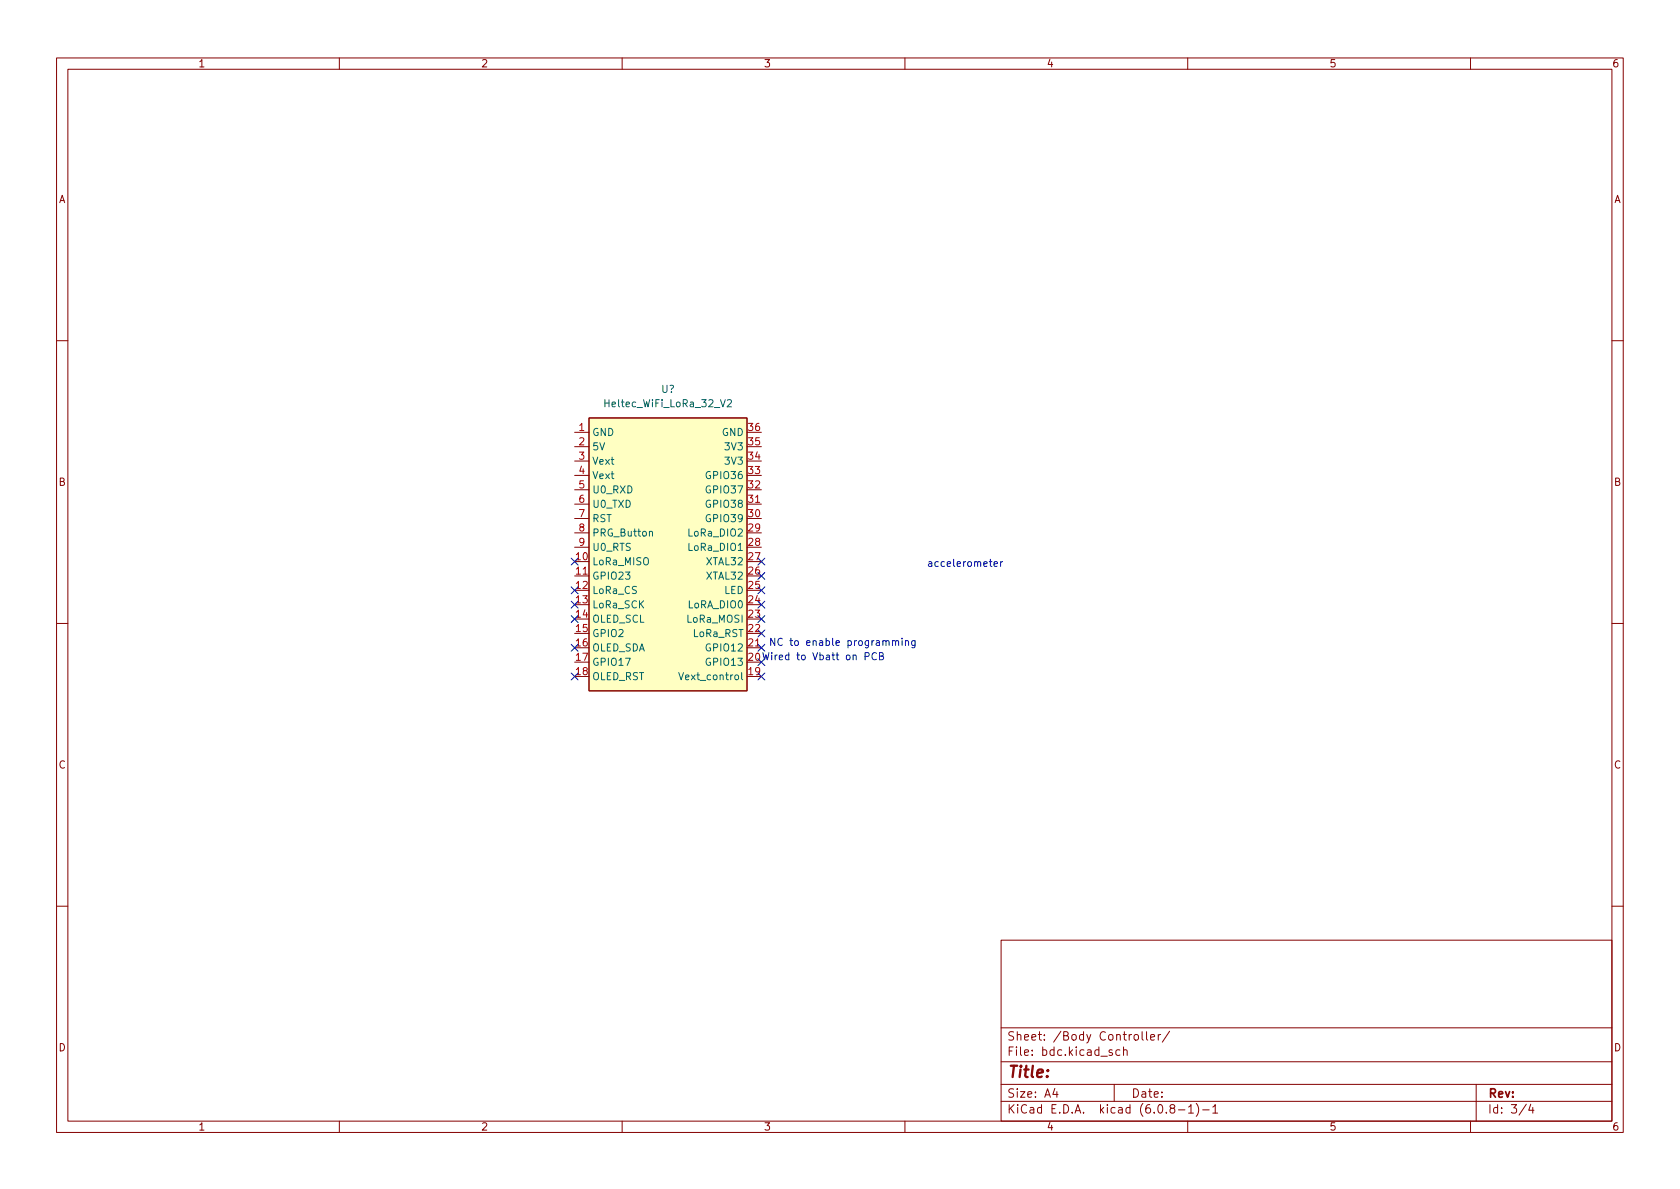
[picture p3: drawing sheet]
<svg xmlns="http://www.w3.org/2000/svg" width="297mm" height="210mm" viewBox="0 0 297 210" stroke-linecap="round" stroke-linejoin="round" font-family="sans-serif">
<g fill="none" stroke="#840000" stroke-width=".18">
<path d="M10 10.2h277v190.1h-277zM12 12.2h273v186.1h-273zM60 10.2v2M110 10.2v2M160 10.2v2M210 10.2v2M260 10.2v2M10 60.2h2M101.6 76.4h2.5M101.6 79h2.5M104.1 73.9h28v48.3h-28zM285 60.2h2"/>
<path d="M101.6 81.5h2.5M101.6 89.1h2.5M101.6 84.1h2.5M101.6 86.6h2.5M101.6 91.7h2.5M101.6 94.2h2.5M101.6 96.8h2.5M132.1 89.1h2.5M10 110.2h2M101.6 101.8h2.5M132.1 114.5h2.5M285 110.2h2"/>
<path d="M10 160.2h2M177 166.3h108v32h-108zM285 160.2h2M60 198.3v2M110 198.3v2M160 198.3v2M177 194.8h108M177 191.8h108M177 187.8h108M177 181.8h108M186.5 192.5l-.4 1h1M186.9 193v1"/>
<path d="M196.6 185.7l-.3-.1-.2 .2v.3l.5 .1v.4h-.5M197 191.8v3M198 185.7l-.4-.1-.3 .3v.4l.1 .3h.6M198.6 185.8l.3-.2 .3 .1 .1 .9M198.6 185.1v1.5M200.6 183.1l.2-.2 .4 .2 .1 .5-.2 .3h-.3l-.2-.1zM201.9 182.4v1.3l.2 .2M202.7 182.4v1.3l.2 .2M203.4 183.4l.7-.1v-.3l-.5-.1-.2 .2 .1 .8h.6M204.8 182.9v1M205.2 182.9l-.3 .1-.1 .2M206.8 182.4l-1.3 1.9"/>
<path d="M207.1 196l-.2-.3v-.2l.2-.2 .5 .1 .1 .2-.1 .2-.6 .2-.1 .3v.4l.2 .1h.5l.1-.3-.1-.4-.2-.1M208.4 196.3h1.1M210 198.3v2M210.1 195.8l.5-.5v1.5M210.1 196.8h.9M211.5 195.1a1.72 1.72 0 0 1 0 2.3M212.6 196.3h1.2M214.4 195.8l.5-.5v1.5M214.4 196.8h.9M260 198.3v2M261 191.8v6.5M269.9 195.3l-1.3 1.9"/>
<path d="M270.6 195.3l-.3 1h.9M271 195.8v1"/>
</g>
<path d="M104.1 73.9h28v48.3h-28z" fill="#ffffc2" stroke="#ffffc2" stroke-width=".18"/>
<path d="M128.6 70.8l.5-.1 .2 .3-.8 .9h.8M114.8 94.1l.2-.1h.3l.1 .8M120 118.9l.4 1.3 .5-1.3M131.1 118.9v1.1l.2 .2" fill="none" stroke="#006464" stroke-width=".18"/>
<g fill="none" stroke="#0000c2" stroke-width=".18">
<path d="M175.8 99.7l.6-.1-.1-.2-.4-.1-.1 .2v.6h.5M176.9 99.3v.9M177.3 99.3l-.4 .3M153 116.1l.6-.1 .1-.2-.1-.3-.6-.1v1.3M155 115.5a.6 .6 0 0 0-.9 .5 .6 .6 0 0 0 .6 .7l.3-.1M155.5 116h.5l.2-.2-.1-.3-.6-.1v1.3h.5l.2-.1v-.3l-.3-.3M157.8 113.4l.2-.1 .3 .1v.7M157.8 113.3v.8M158.3 113.5l.2-.2 .3 .1 .1 .7M159.5 112.9v.1M159.5 113.3v.8M160.1 113.4l.2-.1 .3 .1v.7"/>
<path d="M160.1 113.3v.8M161.8 113.3v1l-.3 .3-.3-.1M161.8 113.4l-.4-.1-.2 .2 .1 .6h.5"/>
</g>
<g fill="none" stroke="#000084" stroke-width=".18">
<path d="M101 98.7l1.2 1.2M102.2 98.7l-1.2 1.2M134 98.7l1.2 1.2M135.2 98.7l-1.2 1.2M101 119l1.2 1.2M101 113.9l1.2 1.3M101 103.8l1.2 1.2M101 106.3l1.2 1.2M101 108.9l1.2 1.2M102.2 119l-1.2 1.2M102.2 113.9l-1.2 1.3M102.2 103.8l-1.2 1.2"/>
<path d="M102.2 106.3l-1.2 1.2M102.2 108.9l-1.2 1.2M134 106.3l1.2 1.2M134 101.2l1.2 1.3M134 103.8l1.2 1.2M134 108.9l1.2 1.2M134 116.5l1.2 1.2M134 111.4l1.2 1.2M134 113.9l1.2 1.3M134 119l1.2 1.2M135.2 106.3l-1.2 1.2M135.2 101.2l-1.2 1.3"/>
<path d="M135.2 103.8l-1.2 1.2M135.2 108.9l-1.2 1.2M135.2 116.5l-1.2 1.2M135.2 111.4l-1.2 1.2M135.2 113.9l-1.2 1.3M135.2 119l-1.2 1.2"/>
</g>
<text font-size="2.8" fill="#840000" x="178" y="190.6">Title:</text>
<g font-size="2.1" fill="#840000">
<text x="178" y="184">Sheet: /Body Controller/</text>
<text x="178" y="186.7">File: bdc.kicad_sch</text>
<text x="178" y="196.9">KiCad E.D.A. kicad (6.0.8-1)-1</text>
<text x="178" y="194.1">Size: A4</text>
<text x="200" y="194.1">Date:</text>
<text x="263" y="194.1">Rev:</text>
<text x="263" y="196.9">Id: 3/4</text>
</g>
<g font-size="1.8" fill="#840000">
<text x="35" y="11.9">1</text>
<text x="85" y="11.9">2</text>
<text x="135" y="11.9">3</text>
<text x="185" y="11.9">4</text>
<text x="235" y="11.9">5</text>
<text x="285" y="11.9">6</text>
<text x="10.3" y="35.9">A</text>
<text x="285.3" y="35.9">A</text>
<text x="10.3" y="85.9">B</text>
<text x="285.3" y="85.9">B</text>
<text x="10.3" y="135.9">C</text>
<text x="285.3" y="135.9">C</text>
<text x="10.3" y="185.9">D</text>
<text x="285.3" y="185.9">D</text>
<text x="35" y="199.9">1</text>
<text x="85" y="199.9">2</text>
<text x="135" y="199.9">3</text>
<text x="185" y="199.9">4</text>
<text x="235" y="199.9">5</text>
<text x="285" y="199.9">6</text>
</g>
<g font-size="1.8" fill="#006464">
<text x="116.9" y="69.5">U?</text>
<text x="104.6" y="77.1">GND</text>
<text x="107.3" y="72">Heltec_WiFi_LoRa_32_V2</text>
<text x="127.6" y="77.1">GND</text>
<text x="104.6" y="79.6">5V</text>
<text x="104.6" y="82.2">Vext</text>
<text x="128.4" y="82.2">3V3</text>
<text x="128.4" y="79.6">3V3</text>
<text x="104.6" y="84.7">Vext</text>
<text x="104.6" y="87.2">U0_RXD</text>
<text x="104.6" y="89.8">U0_TXD</text>
<text x="125.2" y="89.8">GPIO38</text>
<text x="125.2" y="87.2">GPIO37</text>
<text x="125.2" y="84.7">GPIO36</text>
<text x="104.6" y="92.3">RST</text>
<text x="104.6" y="94.9">PRG_Button</text>
<text x="122" y="94.9">LoRa_DIO2</text>
<text x="125.2" y="92.3">GPIO39</text>
<text x="104.6" y="99.9">LoRa_MISO</text>
<text x="104.6" y="97.4">U0_RTS</text>
<text x="122" y="97.4">LoRa_DIO1</text>
<text x="125" y="99.9">XTAL32</text>
<text x="104.6" y="102.5">GPIO23</text>
<text x="104.6" y="105">LoRa_CS</text>
<text x="104.6" y="107.6">LoRa_SCK</text>
<text x="121.7" y="107.6">LoRA_DIO0</text>
<text x="125" y="102.5">XTAL32</text>
<text x="128" y="105">LED</text>
<text x="104.6" y="110.1">OLED_SCL</text>
<text x="104.6" y="112.6">GPIO2</text>
<text x="121.6" y="110.1">LoRa_MOSI</text>
<text x="122.6" y="112.6">LoRa_RST</text>
<text x="104.6" y="115.2">OLED_SDA</text>
<text x="104.6" y="117.7">GPIO17</text>
<text x="125.2" y="117.7">GPIO13</text>
<text x="125.2" y="115.2">GPIO12</text>
<text x="104.6" y="120.3">OLED_RST</text>
<text x="120.9" y="120.3">Vext_control</text>
</g>
<g font-size="1.8" fill="#a90000">
<text x="102.4" y="76.2">1</text>
<text x="132.4" y="76.2">36</text>
<text x="102.4" y="78.7">2</text>
<text x="102.4" y="81.3">3</text>
<text x="102.4" y="83.8">4</text>
<text x="132.4" y="83.8">33</text>
<text x="132.4" y="81.3">34</text>
<text x="132.4" y="78.7">35</text>
<text x="102.4" y="86.4">5</text>
<text x="102.4" y="88.9">6</text>
<text x="132.4" y="88.9">31</text>
<text x="132.4" y="86.4">32</text>
<text x="102.4" y="91.4">7</text>
<text x="102.4" y="94">8</text>
<text x="132.4" y="94">29</text>
<text x="132.4" y="91.4">30</text>
<text x="101.9" y="99.1">10</text>
<text x="101.9" y="101.6">11</text>
<text x="102.4" y="96.5">9</text>
<text x="132.4" y="101.6">26</text>
<text x="132.4" y="99.1">27</text>
<text x="132.4" y="96.5">28</text>
<text x="101.9" y="104.1">12</text>
<text x="101.9" y="106.7">13</text>
<text x="132.4" y="106.7">24</text>
<text x="132.4" y="104.1">25</text>
<text x="101.9" y="109.2">14</text>
<text x="101.9" y="111.8">15</text>
<text x="132.4" y="111.8">22</text>
<text x="132.4" y="109.2">23</text>
<text x="101.9" y="114.3">16</text>
<text x="101.9" y="116.8">17</text>
<text x="101.9" y="119.4">18</text>
<text x="132.4" y="119.4">19</text>
<text x="132.4" y="114.3">21</text>
</g>
<g font-size="1.8" fill="#0000c2">
<text x="163.8" y="100.2">accelerometer</text>
<text x="132.4" y="116.8">20Wired to Vbatt on PCB</text>
<text x="135.9" y="114.2">NC to enable programming</text>
</g>
</svg>
